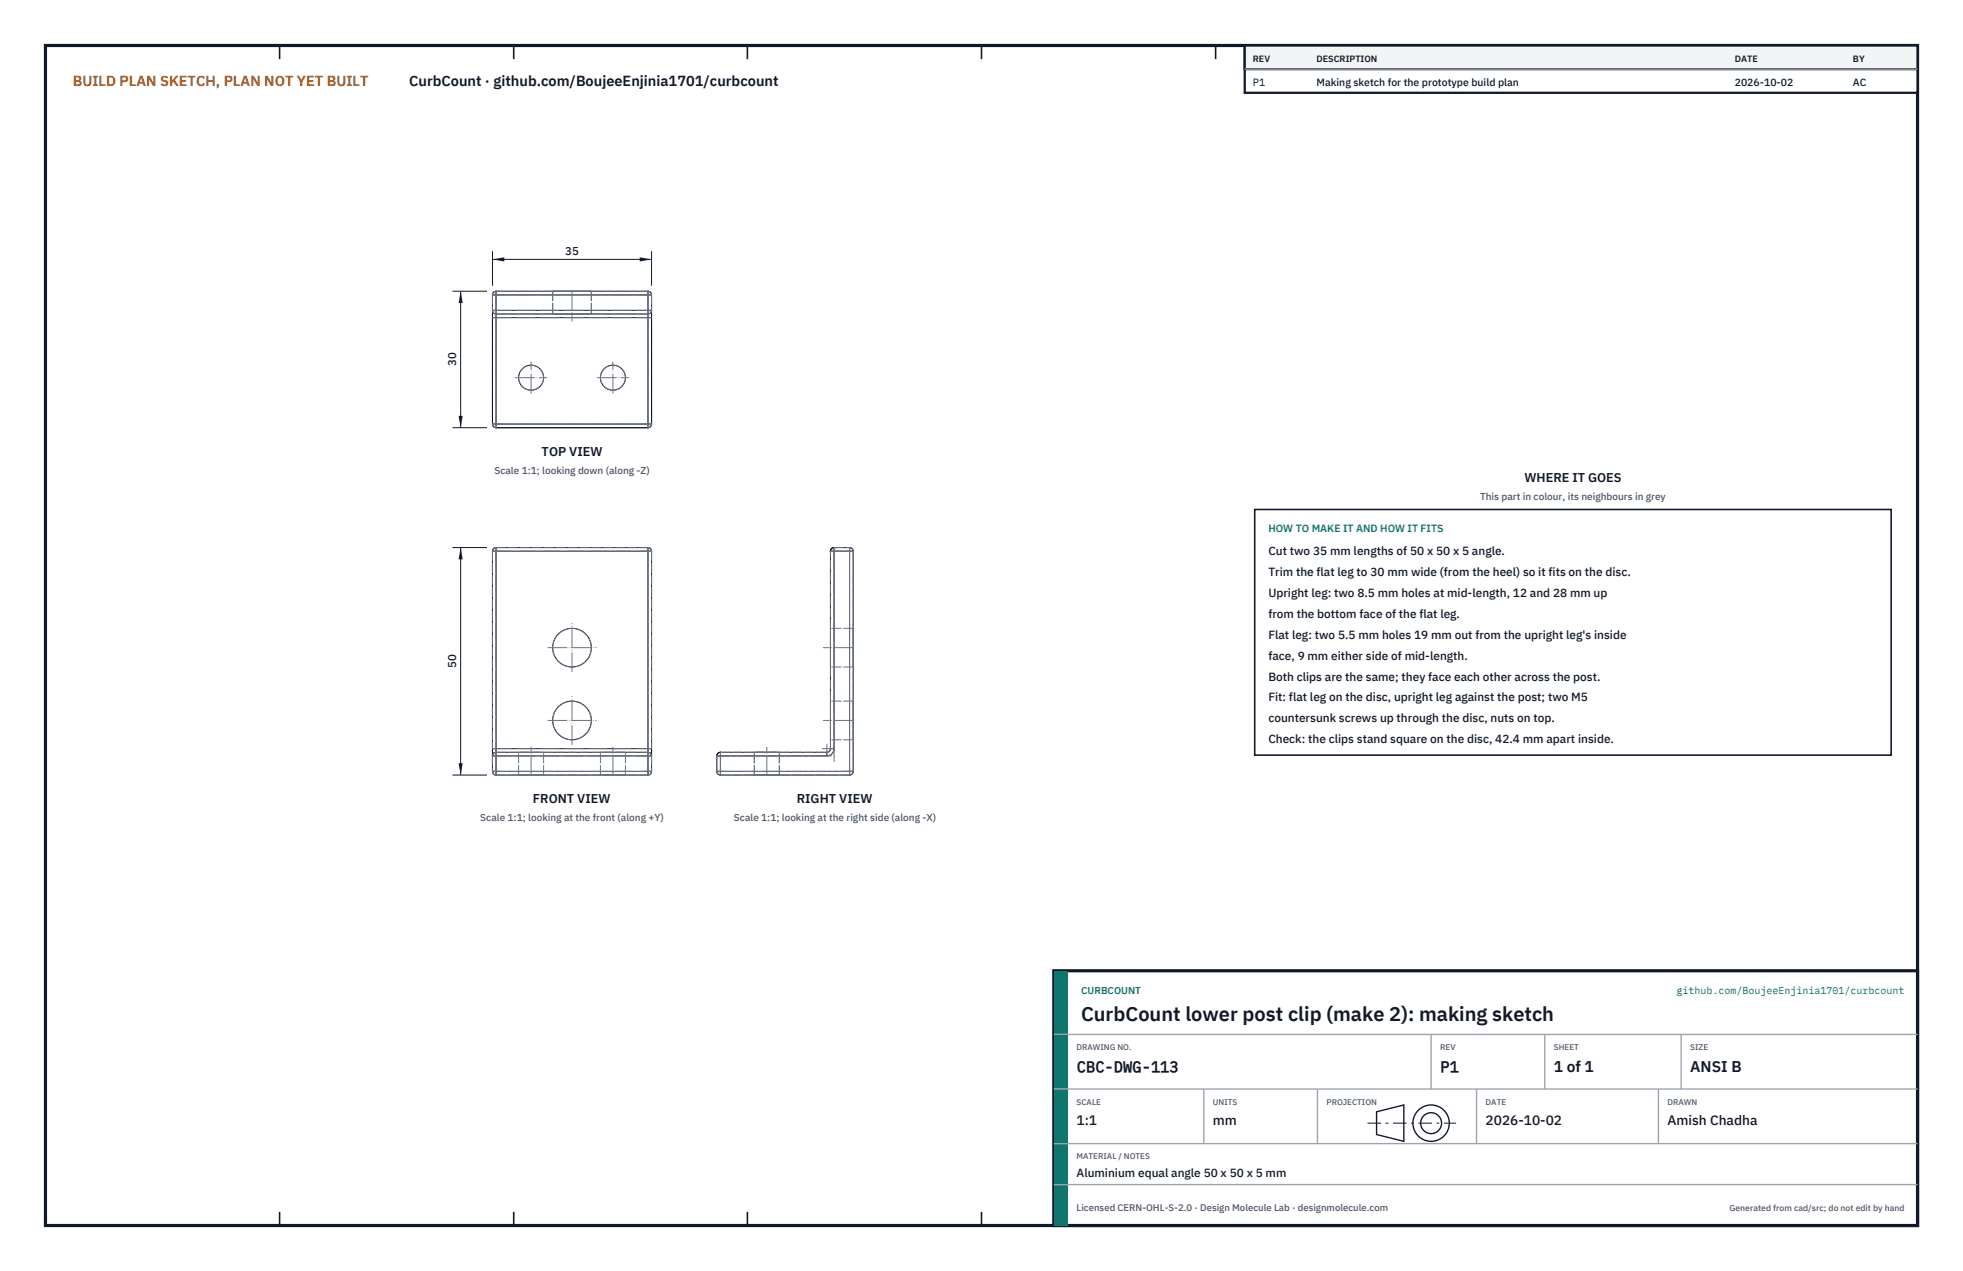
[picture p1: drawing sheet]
<svg xmlns="http://www.w3.org/2000/svg" width="432mm" height="279mm" viewBox="0 0 432 279" stroke-linecap="round" stroke-linejoin="round" font-family="sans-serif">
<path d="M10 10h411.8v259.4h-411.8z" fill="none" stroke="#111827" stroke-width=".7" stroke-linecap="butt"/>
<g fill="none" stroke="#111827" stroke-width=".35">
<path d="M61.5 10v3M113 10v3M164.4 10v3M215.9 10v3M267.4 10v3M318.9 10v3M370.3 10v3M61.5 266.4v3M113 266.4v3M164.4 266.4v3M215.9 266.4v3M267.4 266.4v3"/>
<path d="M318.9 266.4v3M370.3 266.4v3"/>
</g>
<g fill="none" stroke="#111727" stroke-width=".22">
<path d="M108.3 68.2v1.6h.8M108.3 68.2l.3 .6 .5 .2M108.3 68.2h.8M108.3 64.8h.8M108.3 64.8v28.4M109.1 64l-.5 .3-.3 .5M109.1 69v.8M109.1 64v.8M109.1 68.2v.8M109.1 64.8v3.4M109.1 69.8v23.4M109.1 64h33.4"/>
<path d="M109.1 69h33.4M109.1 68.2h33.4M109.1 64.8h33.4M109.1 69.8h33.4M142.5 64l.6 .3 .2 .5M142.5 69v.8M142.5 64v.8M142.5 68.2v.8M142.5 68.2h.8M142.5 64.8h.8M142.5 64.8v3.4M142.5 69.8v23.4"/>
<path d="M143.3 68.2v1.6h-.8M143.3 68.2l-.2 .6-.6 .2M143.3 64.8v28.4M108.3 93.2l.3 .6 .5 .2M108.3 93.2h.8M109.1 93.2v.8M109.1 94h33.4M109.1 93.2h33.4M142.5 93.2v.8M142.5 93.2h.8M143.3 93.2l-.2 .6-.6 .2M108.3 121.2h.8"/>
<path d="M108.3 121.2v48.4M109.1 120.4l-.5 .2-.3 .6M109.1 120.4v.8M109.1 120.4h33.4M109.1 121.2v43.4M109.1 121.2h33.4M142.5 120.4l.6 .2 .2 .6M142.5 120.4v.8M142.5 121.2h.8M142.5 121.2v43.4M143.3 121.2v48.4M182.7 121.2h.8"/>
<path d="M182.7 121.2v43.4M183.5 120.4l-.6 .2-.2 .6M183.5 120.4v.8M183.5 120.4h3.4M183.5 121.2h3.4M183.5 121.2v43.4M186.9 120.4l.5 .2 .3 .6M186.9 121.2h.8M186.9 120.4v.8M186.9 121.2v48.4M187.7 121.2v48.4M108.3 169.6l.3 .5 .5 .3"/>
<path d="M108.3 169.6h.8M108.3 166.2h.8M109.1 164.6h-.8v1.6M109.1 165.4l-.5 .2-.3 .6M109.1 164.6v.8M109.1 169.6v.8M109.1 165.4v.8M109.1 170.4h33.4M109.1 165.4h33.4M109.1 166.2v3.4M109.1 164.6h33.4M109.1 169.6h33.4"/>
<path d="M109.1 166.2h33.4M142.5 164.6h.8v1.6M142.5 165.4l.6 .2 .2 .6M142.5 164.6v.8M142.5 169.6v.8M142.5 165.4v.8M142.5 169.6h.8M142.5 166.2h.8M142.5 166.2v3.4M143.3 169.6l-.2 .5-.6 .3M157.7 169.6l.2 .5 .6 .3M157.7 169.6h.8"/>
<path d="M157.7 166.2h.8M157.7 166.2v3.4M158.5 165.4l-.6 .2-.2 .6M158.5 169.6v.8M158.5 165.4v.8M158.5 170.4h28.4M158.5 165.4h23.4M158.5 169.6h28.4M158.5 166.2h23.4M158.5 166.2v3.4M181.9 165.4v.8M182.7 164.6l-.3 .5-.5 .3"/>
<path d="M182.7 164.6h.8M183.5 164.6a1.6 1.6 0 0 1-1.6 1.6M186.9 169.6h.8M186.9 169.6v.8M187.7 169.6l-.3 .5-.5 .3"/>
<circle cx="116.8" cy="83" r="2.75"/>
<circle cx="134.8" cy="83" r="2.75"/>
<circle cx="125.8" cy="158.4" r="4.3"/>
<circle cx="125.8" cy="142.4" r="4.3"/>
</g>
<g fill="none" stroke="#6a7180" stroke-width=".22" stroke-dasharray="2.1 .5">
<path d="M108.3 64.8v3.4M108.3 68.2l.3 .6 .5 .2M108.3 64.8l.3-.5 .5-.3M109.1 64h33.4M109.1 69h33.4M109.1 64.8h-.8M109.1 64.8v28.4M109.1 64.8v-.8M109.1 64.8h33.4M121.6 64h8.5M121.6 69h8.5M121.6 64v5"/>
<path d="M130.1 64h-8.5M130.1 69h-8.5M130.1 64v5M142.5 64l.6 .3 .2 .5M142.5 64.8v28.4M142.5 64v.8M142.5 64.8h.8M143.3 64.8v3.4M143.3 68.2l-.2 .6-.6 .2M108.3 93.2l.3 .6 .5 .2M109.1 93.2h-.8M109.1 93.2h33.4"/>
<path d="M109.1 93.2v.8M142.5 93.2v.8M143.3 93.2l-.2 .6-.6 .2M143.3 93.2h-.8M108.3 121.2v43.4M108.3 121.2h.8M109.1 120.4l-.5 .2-.3 .6M109.1 120.4h33.4M109.1 121.2v48.4M109.1 120.4v.8M109.1 121.2h33.4M142.5 120.4l.6 .2 .2 .6"/>
<path d="M142.5 121.2v48.4M142.5 120.4v.8M143.3 121.2v43.4M143.3 121.2h-.8M182.7 138.1v8.5M182.7 121.2h.8M183.5 120.4h3.4M183.5 121.2h3.4M183.5 121.2v-.8M186.9 120.4l.5 .2 .3 .6M186.9 121.2v48.4M186.9 121.2h.8"/>
<path d="M186.9 120.4v.8M187.7 121.2v48.4M187.7 138.1v8.5M187.7 138.1h-5M182.7 158.4v-4.3M182.7 154.1v8.5M182.7 142.4v-4.3M182.7 146.6v-4.2M187.7 158.4v-4.3M187.7 154.1v8.5M187.7 142.4v-4.3M187.7 146.6v-4.2"/>
<path d="M187.7 154.1h-5M187.7 146.6h-5M108.3 166.2v3.4M108.3 166.2l.3-.6 .5-.2M108.3 169.6h.8M109.1 170.4l-.5-.3-.3-.5M109.1 170.4h33.4M109.1 165.4h33.4M109.1 170.4v-.8M109.1 169.6h33.4M114.1 170.4h5.5M114.1 165.4h5.5"/>
<path d="M114.1 170.4v-5M119.6 170.4h-5.5M119.6 165.4h-5.5M119.6 170.4v-5M132.1 170.4h5.5M132.1 165.4h5.5M132.1 170.4v-5M137.6 170.4h-5.5M137.6 165.4h-5.5M137.6 170.4v-5M142.5 170.4l.6-.3 .2-.5M142.5 169.6v.8"/>
<path d="M142.5 169.6h.8M143.3 166.2v3.4M143.3 166.2l-.2-.6-.6-.2M157.7 169.6v-3.4M157.7 166.2h.8M158.5 165.4h23.4M158.5 170.4l-.6-.3-.2-.5M158.5 169.6v-3.4M158.5 166.2h23.4M158.5 170.4v-.8M158.5 169.6h-.8M158.5 166.2v-.8"/>
<path d="M165.9 170.4h2.8M165.9 165.4h2.8M165.9 170.4v-5M168.7 170.4h2.7M168.7 165.4h2.7M171.4 170.4h-5.5M171.4 165.4h-5.5M171.4 170.4v-5M181.9 166.2v-.8M182.7 164.6v-43.4M182.7 164.6l-.3 .5-.5 .3M182.7 162.6v-4.2"/>
<path d="M183.5 164.6v-43.4M183.5 164.6a1.6 1.6 0 0 1-1.6 1.6M183.5 164.6h-.8M186.9 170.4h-28.4M186.9 170.4l.5-.3 .3-.5M186.9 169.6h-28.4M186.9 169.6h.8M186.9 170.4v-.8M187.7 162.6v-4.2M187.7 162.6h-5"/>
<circle cx="116.8" cy="83" r="2.75"/>
<circle cx="134.8" cy="83" r="2.75"/>
<circle cx="125.8" cy="158.4" r="4.3"/>
<circle cx="125.8" cy="142.4" r="4.3"/>
</g>
<g fill="none" stroke="#6a7180" stroke-width=".22" stroke-dasharray="4.2 .5 0 .5">
<path d="M108.3 69.8h35M108.3 68.2h1.8M108.3 68.2h35M108.3 64.8h1.8M108.3 64.8h35M109.1 69.2v-2M109.1 68.7v-4.3M109.1 65.8v-1.8M109.1 64v30M125.8 64v6.6M141.5 68.2h1.8M141.5 64.8h1.8"/>
<path d="M142.5 69.2v-2M142.5 68.7v-4.3M142.5 65.8v-1.8M142.5 64v30M108.3 93.2h1.8M108.3 93.2h35M109.1 94v-1.8M109.1 94v-25.8M113.4 83h6.9M116.8 86.5v-6.9M131.4 83h6.9M134.8 86.5v-6.9"/>
<path d="M141.5 93.2h1.8M142.5 94v-1.8M142.5 94v-25.8M108.3 121.2h1.8M108.3 121.2h35M109.1 122.2v-1.8M109.1 120.4v50M141.5 121.2h1.8M142.5 122.2v-1.8M142.5 120.4v50M182.5 121.2h2M183 121.2h4.3"/>
<path d="M183.5 122.2v-1.8M185.9 121.2h1.8M186.9 122.2v-1.8M186.9 120.4v50M120.5 158.4h10.6M120.5 142.4h10.6M125.8 147.7v-10.6M187.7 158.4h-6.6M187.7 142.4h-6.6M108.3 169.6h1.8M108.3 169.6h35M108.3 166.2h1.8"/>
<path d="M108.3 166.2h35M108.3 164.6h35M109.1 170.4v-1.8M109.1 170v-4.3M109.1 167.4v-47M109.1 167.2v-2M116.8 170.4v-6.1M125.8 163.7v-10.6M134.8 170.4v-6.1M141.5 169.6h1.8M141.5 166.2h1.8M142.5 170.4v-1.8"/>
<path d="M142.5 170v-4.3M142.5 167.4v-47M142.5 167.2v-2M157.7 169.6h1.8M157.7 166.2h1.8M157.7 166.2h25.8M158.5 170.4v-1.8M158.5 170v-4.3M158.5 167.2v-2M168.7 170.4v-6.1M180.9 164.6h2M181.9 165.6v-2"/>
<path d="M183.5 167.4v-47M185.9 169.6h1.8M186.9 170.4v-1.8M187.7 169.6h-30"/>
</g>
<path d="M108.3 55.2v7.6M108.3 57h35M143.3 55.2v7.6" fill="none" stroke="#111827" stroke-width=".22"/>
<path d="M108.3 57l2.6-.4v.9zM140.7 56.6v.9l2.6-.5z" fill="#111827"/>
<path d="M99.5 64h7.6M101.3 64v30M99.5 94h7.6" fill="none" stroke="#111827" stroke-width=".22"/>
<path d="M101.3 64l-.4 2.6h.9zM100.9 91.4h.9l-.5 2.6z" fill="#111827"/>
<path d="M99.5 120.4h7.6M101.3 120.4v50M99.5 170.4h7.6" fill="none" stroke="#111827" stroke-width=".22"/>
<path d="M101.3 120.4l-.4 2.6h.9zM100.9 167.8h.9l-.5 2.6z" fill="#111827"/>
<path d="M276 112h140v54h-140z" fill="#fff" stroke="#111827" stroke-width=".35"/>
<path d="M273.8 10h148v10.4h-148z" fill="#fff" stroke="#111827" stroke-width=".5"/>
<path d="M273.8 10h148v5.2h-148z" fill="#f3f4f6" stroke="#111827" stroke-width=".5"/>
<path d="M273.8 15.2h148" fill="none" stroke="#9ca3af" stroke-width=".3"/>
<path d="M231.8 213.4h190v56h-190z" fill="#fff" stroke="#111827" stroke-width=".7" stroke-linecap="butt"/>
<path d="M231.8 213.4h3v56h-3z" fill="#0f766e"/>
<path d="M231.8 227.4h190M231.8 239.4h190M264.8 239.4v12M289.8 239.4v12M314.8 227.4v12M324.8 239.4v12M339.8 227.4v12M364.8 239.4v12M369.8 227.4v12M231.8 251.4h190M231.8 260.4h190" fill="none" stroke="#9ca3af" stroke-width=".3"/>
<g fill="none" stroke="#111827" stroke-width=".3">
<path d="M302.8 244.4l6-1.5v8l-6-1.5z"/>
<circle cx="314.8" cy="246.9" r="4"/>
<circle cx="314.8" cy="246.9" r="2.3"/>
</g>
<path d="M300.8 246.9h19.5" fill="none" stroke="#111827" stroke-width=".22" stroke-dasharray="3 1 .6 1" stroke-linecap="butt"/>
<text font-size="4.4" fill="#111827" x="237.8" y="224.4">CurbCount lower post clip (make 2): making sketch</text>
<g font-size="3.4" fill="#111827">
<text x="236.8" y="235.6">CBC-DWG-113</text>
<text x="316.8" y="235.6">P1</text>
<text x="341.8" y="235.6">1 of 1</text>
<text x="371.8" y="235.6">ANSI B</text>
</g>
<text font-size="3.2" fill="#b45309" x="16" y="19">BUILD PLAN SKETCH, PLAN NOT YET BUILT</text>
<text font-size="3.2" fill="#111827" x="90" y="19">CurbCount · github.com/BoujeeEnjinia1701/curbcount</text>
<g font-size="3" fill="#111827">
<text x="236.8" y="247.2">1:1</text>
<text x="266.8" y="247.2">mm</text>
<text x="326.8" y="247.2">2026-10-02</text>
<text x="366.8" y="247.2">Amish Chadha</text>
</g>
<g font-size="2.8" fill="#111827">
<text x="119.1" y="100.2">TOP VIEW</text>
<text x="335.3" y="106">WHERE IT GOES</text>
<text x="117.2" y="176.6">FRONT VIEW</text>
<text x="175.3" y="176.6">RIGHT VIEW</text>
</g>
<g font-size="2.6" fill="#111827">
<text x="279" y="122">Cut two 35 mm lengths of 50 x 50 x 5 angle.</text>
<text x="279" y="126.6">Trim the flat leg to 30 mm wide (from the heel) so it fits on the disc.</text>
<text x="279" y="131.2">Upright leg: two 8.5 mm holes at mid-length, 12 and 28 mm up</text>
<text x="279" y="135.8">from the bottom face of the flat leg.</text>
<text x="279" y="140.4">Flat leg: two 5.5 mm holes 19 mm out from the upright leg's inside</text>
<text x="279" y="145">face, 9 mm either side of mid-length.</text>
<text x="279" y="149.6">Both clips are the same; they face each other across the post.</text>
<text x="279" y="154.2">Fit: flat leg on the disc, upright leg against the post; two M5</text>
<text x="279" y="158.8">countersunk screws up through the disc, nuts on top.</text>
<text x="279" y="163.4">Check: the clips stand square on the disc, 42.4 mm apart inside.</text>
<text x="236.8" y="258.8">Aluminium equal angle 50 x 50 x 5 mm</text>
</g>
<g font-size="2.5" fill="#111827">
<text x="124.4" y="56">35</text>
<text x="100.3" y="80.5" transform="rotate(-90 100.3 80.5)">30</text>
<text x="100.3" y="146.9" transform="rotate(-90 100.3 146.9)">50</text>
</g>
<g font-size="2.3" fill="#111827">
<text x="275.6" y="18.8">P1</text>
<text x="289.6" y="18.8">Making sketch for the prototype build plan</text>
<text x="381.6" y="18.8">2026-10-02</text>
<text x="407.6" y="18.8">AC</text>
</g>
<text font-size="2.3" fill="#0f766e" x="279" y="117">HOW TO MAKE IT AND HOW IT FITS</text>
<g font-size="2.2" fill="#4b5563">
<text x="108.7" y="104.2">Scale 1:1; looking down (along -Z)</text>
<text x="325.6" y="110">This part in colour, its neighbours in grey</text>
<text x="105.7" y="180.6">Scale 1:1; looking at the front (along +Y)</text>
<text x="161.4" y="180.6">Scale 1:1; looking at the right side (along -X)</text>
</g>
<g font-size="2.2" fill="#0f766e">
<text x="237.8" y="218.4">CURBCOUNT</text>
<text x="368.8" y="218.4">github.com/BoujeeEnjinia1701/curbcount</text>
</g>
<text font-size="2.1" fill="#4b5563" x="236.8" y="266.2">Licensed CERN-OHL-S-2.0 · Design Molecule Lab · designmolecule.com</text>
<g font-size="2" fill="#111827">
<text x="275.6" y="13.6">REV</text>
<text x="289.6" y="13.6">DESCRIPTION</text>
<text x="381.6" y="13.6">DATE</text>
<text x="407.6" y="13.6">BY</text>
</g>
<text font-size="1.9" fill="#4b5563" x="380.4" y="266.2">Generated from cad/src; do not edit by hand</text>
<g font-size="1.8" fill="#4b5563">
<text x="236.8" y="230.8">DRAWING NO.</text>
<text x="316.8" y="230.8">REV</text>
<text x="341.8" y="230.8">SHEET</text>
<text x="371.8" y="230.8">SIZE</text>
<text x="236.8" y="242.8">SCALE</text>
<text x="266.8" y="242.8">UNITS</text>
<text x="291.8" y="242.8">PROJECTION</text>
<text x="326.8" y="242.8">DATE</text>
<text x="366.8" y="242.8">DRAWN</text>
<text x="236.8" y="254.8">MATERIAL / NOTES</text>
</g>
</svg>
